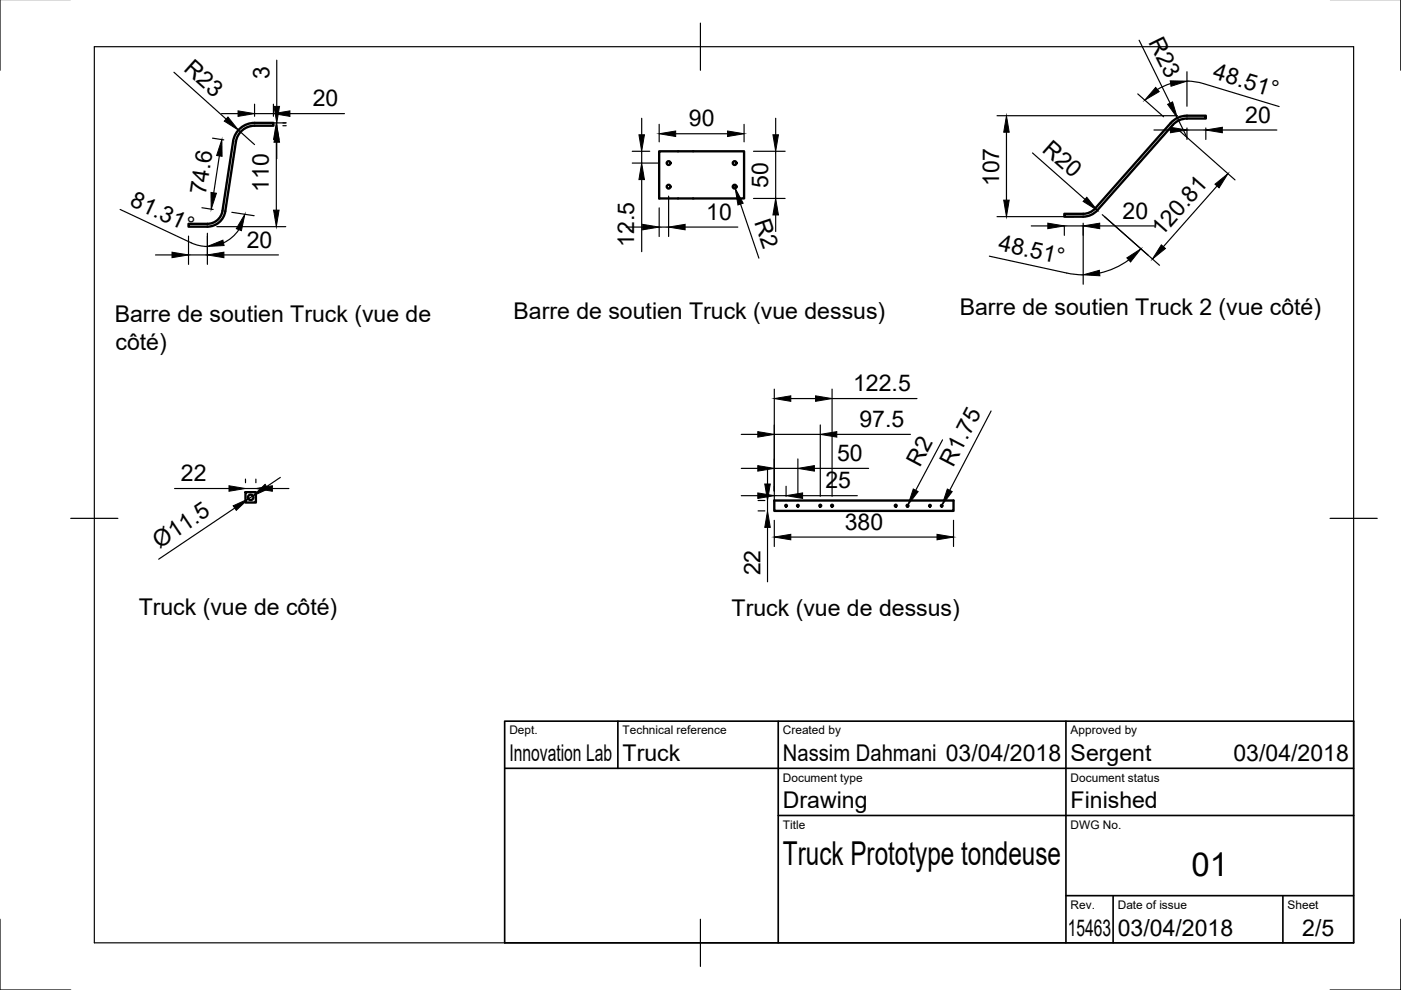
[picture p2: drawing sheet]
<svg xmlns="http://www.w3.org/2000/svg" width="297mm" height="210mm" viewBox="0 0 297 210" stroke-linecap="round" stroke-linejoin="round" font-family="sans-serif">
<!-- layer: Visible -->
<g fill="none" stroke="#000" stroke-width=".5">
<path d="M51 27.2a4.6 4.6 0 0 1 3-1.1h4v.6h-4a4 4 0 0 0-4 3.4l-2.2 14.7a3.8 3.8 0 0 1-3.8 3.3h-4v-.6h4a3.2 3.2 0 0 0 3.2-2.8l2.2-14.7a4.6 4.6 0 0 1 1.6-2.8zM139.8 32.1h18v10h-18zM225.7 45.3h4.4l1-.3 .8-.5 16.3-18.4 .8-.8 1-.5 1.1-.2 4.6-.1v.6l-4.6 .1-1.1 .3-.9 .6-16.4 18.5-.9 .7-1 .5-1.1 .1h-4zM52 104.4h2.2v2.2h-2.2zM164.2 106.1h38v2.2h-38z"/>
<circle cx="141.8" cy="34.6" r=".4"/>
<circle cx="141.8" cy="39.6" r=".4"/>
<circle cx="155.8" cy="39.6" r=".4"/>
<circle cx="155.8" cy="34.6" r=".4"/>
<circle cx="53.1" cy="105.5" r=".58"/>
<circle cx="166.7" cy="107.2" r=".17"/>
<circle cx="169.2" cy="107.2" r=".17"/>
<circle cx="173.9" cy="107.2" r=".2"/>
<circle cx="176.4" cy="107.2" r=".2"/>
<circle cx="189.9" cy="107.2" r=".2"/>
<circle cx="192.4" cy="107.2" r=".2"/>
<circle cx="197.2" cy="107.2" r=".17"/>
<circle cx="199.7" cy="107.2" r=".17"/>
</g>
<!-- layer: Border -->
<path d="M0 -.1v15M297 -.1v15M20 9.9h267v190h-267zM148.5 4.9v10M15 109.9h10M282 109.9h10M0 194.9v15h15M148.5 194.9v10M297 194.9v15h-15" fill="none" stroke="#000" stroke-width=".25"/>
<!-- layer: TitleBlock -->
<path d="M107 152.9h180v47h-180zM131 152.9v10M165 152.9v47M226 152.9v47M107 162.9h180M165 172.9h122M226 189.9h61M236 189.9v10M272 189.9v10" fill="none" stroke="#000" stroke-width=".35"/>
<!-- layer: Dimensions -->
<g fill="none" stroke="#000" stroke-width=".25">
<path d="M36.9 15.3l11 9.9M58.7 12.8v9.8M241.2 19.9l5.5 4.9M241.5 8.5l6.6 13.4M248.2 17.7l-2.8 1.3M251.7 15.2v7.3M251.7 17.2l2.9 .4 16.6 5M45.1 29.3l2.3 .4M46.5 33.1l-1.2 7.8M47 24.1h3.5M50.5 27.6l3.5 3.1M54 22.1v2.6"/>
<path d="M54 24.1h4M56 26.1h4.7M58 22.1v2.6M58.6 29.6v15M58.7 26.1v.6M58.7 30.2v3.5M60 26.7h.7M61.5 24.1h11.5M134 32.1h3.8M134 34.6h5.8M136 25.1v3.5M136 32.1v2.5"/>
<path d="M136 38.1v15.3M139.8 26.4v3.7M143.3 28.4h11M155.8 39.6l.1 .4M157.8 26.4v3.7M159.8 32.1h6.7M164.5 25.1v3.5M164.5 32.1v10M211.4 24.5h38.3M213.4 28v14.4M218.9 32.4l11.1 9.9M244.7 27.6h3.5"/>
<path d="M249.6 25l2.1 4.1M250.2 27.8l11.6 10.3M251.7 27.1v2.5M251.7 27.6h4M255.7 27.1v2.5M258 39.4l-11.3 12.9M259.2 27.6h11.5M25.5 44.4l15.6 7.3 1.7 .5 1.2 .1M33 54.1h3.5M40 50.1v6M40 54.1h4M42.8 44l2.4 .4"/>
<path d="M44 49.5v6.6M46 48.1h14.6M47.5 54.1h11.5M49.1 45l4.8 .7M50.6 48.7l-1.2 1.4-2 1.4M132.8 48.1h3.5M139.8 44.1v6M139.8 48.1h2M141.8 41.6v8.5M145.3 48.1h11.1M157 43.3l3.9 11.4M159.8 42.1h6.7"/>
<path d="M164.5 45.6v3.5M209.8 54.3l17 3.7 2.9 .3M211.4 45.9h16.3M218.7 47.9h3.5M229.7 47.9h-4v2M229.7 47.3v13M233.2 47.9h11.5M233.7 45.5l12.1 10.7M239.3 55.1a16.3 16.3 0 0 1-6.2 2.8M157.2 99.3h3.5M157.2 92.1h3.5M162.7 99.1v3.5"/>
<path d="M164.2 82.5v23.8M164.2 99.3h5M164.2 92.1h9.7M167.7 84.5h5.2M169.2 97.3v7.9M172.7 99.3h11.5M173.9 90.1v15.1M176.4 82.5v22.7M176.4 84.5h18M177.4 92.1h15.6M199.8 93.3l-5.6 10.7M210.1 87.1l-8.7 16.9"/>
<path d="M37 103.6h11.5M49.8 107.7l-16.2 10.9M52 101.6v.8M52 103.6h2.2M53.6 105.1l-.9 .7M54.2 101.6v.8M57.7 103.6h3.5M59.4 101.2l-2.9 2M157.2 105.1h3.5M160.7 108.3h1.5M160.7 106.1h1.5M162.7 106.1v2.2"/>
<path d="M162.7 111.8v11.6M164.2 110.3v5.6M164.2 105.1h2.5M166.7 103.1v2.1M167.7 113.9h31M170.2 105.1h11.6M192.5 107l-.1 .2M199.7 107.1v.1M202.2 110.3v5.6"/>
</g>
<g fill="#000" stroke="#000" stroke-width=".21">
<path d="M245 18.5l.8 .9-3.1 1.8zM248.1 17.1l3.6 .1-3.4 1.1zM47 29.6l.1 3.5-1.2-.1zM48.3 24.8l2.2 2.8-2.9-1.9zM50.5 23.5l3.5 .6-3.5 .6zM58.6 26.1l.6 3.5h-1.2zM58.7 26.7l.6 3.5h-1.2zM58.1 22.6h1.2l-.6 3.5zM58 24.1l3.5-.6v1.2zM135.5 28.6h1.1l-.6 3.5zM136 34.6l.6 3.5h-1.1zM139.8 28.4l3.5-.6v1.1z"/>
<path d="M154.3 27.8l3.5 .6-3.5 .5zM163.9 28.6h1.1l-.5 3.5zM213.4 24.5l.6 3.5h-1.2zM248.2 27l3.5 .6-3.5 .5zM247.6 22.1l1-.5 1 3.4zM257.6 39.1l2.7-2.3-1.8 3zM255.7 27.6l3.5-.6v1.1zM36.5 53.5l3.5 .6-3.5 .5zM44.7 40.8l1.2 .2-1.1 3.3zM44 54.1l3.5-.6v1.1zM44 52.3l3.3-1.4 .2 1.2zM51.9 45.4l-.7 3.5-1.1-.4z"/>
<path d="M58 44.6h1.2l-.6 3.5zM136.3 47.6l3.5 .5-3.5 .6zM141.8 48.1l3.5-.5v1.1zM155.9 40l1.7 3.1-1.1 .4zM164.5 42.1l.5 3.5h-1.1zM212.8 42.4h1.2l-.6 3.5zM222.2 47.3l3.5 .6-3.5 .6zM230.4 41.8l2.3 2.8-3.1-1.9zM229.7 47.9l3.5-.6v1.2zM229.7 58.3l3.4-1 .1 1.2zM238.9 54.7l3-1.9-2.2 2.7zM246.2 51.9l.9 .8-2.8 2.2z"/>
<path d="M160.7 98.7l3.5 .6-3.5 .6zM160.7 91.5l3.5 .6-3.5 .6zM164.2 84.5l3.5-.6v1.2zM169.2 99.3l3.5-.6v1.2zM172.9 83.9l3.5 .6-3.5 .6zM173.9 92.1l3.5-.6v1.2zM48.5 103l3.5 .6-3.5 .6zM49.4 107.2l3.3-1.4-2.6 2.4zM53.6 105.1l2.6-2.4 .7 1zM54.2 103.6l3.5-.6v1.2zM160.7 104.5l3.5 .6-3.5 .6zM162.1 102.6h1.2l-.6 3.5z"/>
<path d="M162.7 108.3l.6 3.5h-1.2zM164.2 113.9l3.5-.6v1.2zM166.7 105.1l3.5-.6v1.2zM193.6 103.7l1.1 .5-2.2 2.8zM198.7 113.3l3.5 .6-3.5 .6zM200.8 103.7l1.1 .5-2.2 2.9z"/>
</g>
<g font-size="7">
<text x="166" y="183.4">Truck Prototype tondeuse</text>
<text x="252.6" y="185.8">01</text>
</g>
<g font-size="4.9">
<text x="243.4" y="8.8" transform="rotate(64 243.4 8.8)">R23</text>
<text x="38.8" y="14.9" transform="rotate(42 38.8 14.9)">R23</text>
<text x="57.1" y="16.8" transform="rotate(-90 57.1 16.8)">3</text>
<text x="256.9" y="16.6" transform="rotate(17 256.9 16.6)">48.51°</text>
<text x="66.3" y="22.5">20</text>
<text x="146.1" y="26.8">90</text>
<text x="264" y="26">20</text>
<text x="220.8" y="32" transform="rotate(41 220.8 32)">R20</text>
<text x="43.6" y="41.4" transform="rotate(-81 43.6 41.4)">74.6</text>
<text x="57" y="40.6" transform="rotate(-90 57 40.6)">110</text>
<text x="162.9" y="39.8" transform="rotate(-90 162.9 39.8)">50</text>
<text x="211.8" y="39.5" transform="rotate(-90 211.8 39.5)">107</text>
<text x="27.3" y="43.5" transform="rotate(25 27.3 43.5)">81.31°</text>
<text x="149.7" y="46.6">10</text>
<text x="159.9" y="47.2" transform="rotate(71 159.9 47.2)">R2</text>
<text x="238" y="46.3">20</text>
<text x="52.3" y="52.5">20</text>
<text x="134.5" y="52.4" transform="rotate(-90 134.5 52.4)">12.5</text>
<text x="211.5" y="53.1" transform="rotate(12 211.5 53.1)">48.51°</text>
<text x="246.3" y="50.3" transform="rotate(-49 246.3 50.3)">120.81</text>
<text x="24.3" y="68.3">Barre de soutien Truck (vue de</text>
<text x="108.9" y="67.7">Barre de soutien Truck (vue dessus)</text>
<text x="203.5" y="66.8">Barre de soutien Truck 2 (vue côté)</text>
<text x="24.5" y="74.2">côté)</text>
<text x="180.9" y="82.9">122.5</text>
<text x="182.2" y="90.5">97.5</text>
<text x="177.5" y="97.7">50</text>
<text x="195" y="99.2" transform="rotate(-62 195 99.2)">R2</text>
<text x="202.1" y="99.1" transform="rotate(-62 202.1 99.1)">R1.75</text>
<text x="38.4" y="102.1">22</text>
<text x="175" y="103.5">25</text>
<text x="179.1" y="112.3">380</text>
<text x="33.8" y="116.5" transform="rotate(-34 33.8 116.5)">Ø11.5</text>
<text x="161.2" y="122" transform="rotate(-90 161.2 122)">22</text>
<text x="29.4" y="130.4">Truck (vue de côté)</text>
<text x="155.1" y="130.6">Truck (vue de dessus)</text>
<text x="108" y="161.4">Innovation Lab</text>
<text x="132" y="161.4">Truck</text>
<text x="166" y="161.4">Nassim Dahmani 03/04/2018</text>
<text x="227" y="161.4">Sergent</text>
<text x="261.5" y="161.4">03/04/2018</text>
<text x="166" y="171.4">Drawing</text>
<text x="227" y="171.4">Finished</text>
<text x="226.4" y="198.5">15463</text>
<text x="237" y="198.4">03/04/2018</text>
<text x="276.1" y="198.6">2/5</text>
</g>
<g font-size="2.5">
<text x="108" y="155.7">Dept.</text>
<text x="132" y="155.7">Technical reference</text>
<text x="166" y="155.7">Created by</text>
<text x="227" y="155.7">Approved by</text>
<text x="166" y="165.7">Document type</text>
<text x="227" y="165.7">Document status</text>
<text x="166" y="175.7">Title</text>
<text x="227" y="175.7">DWG No.</text>
<text x="227" y="192.7">Rev.</text>
<text x="237" y="192.7">Date of issue</text>
<text x="273" y="192.7">Sheet</text>
</g>
</svg>
